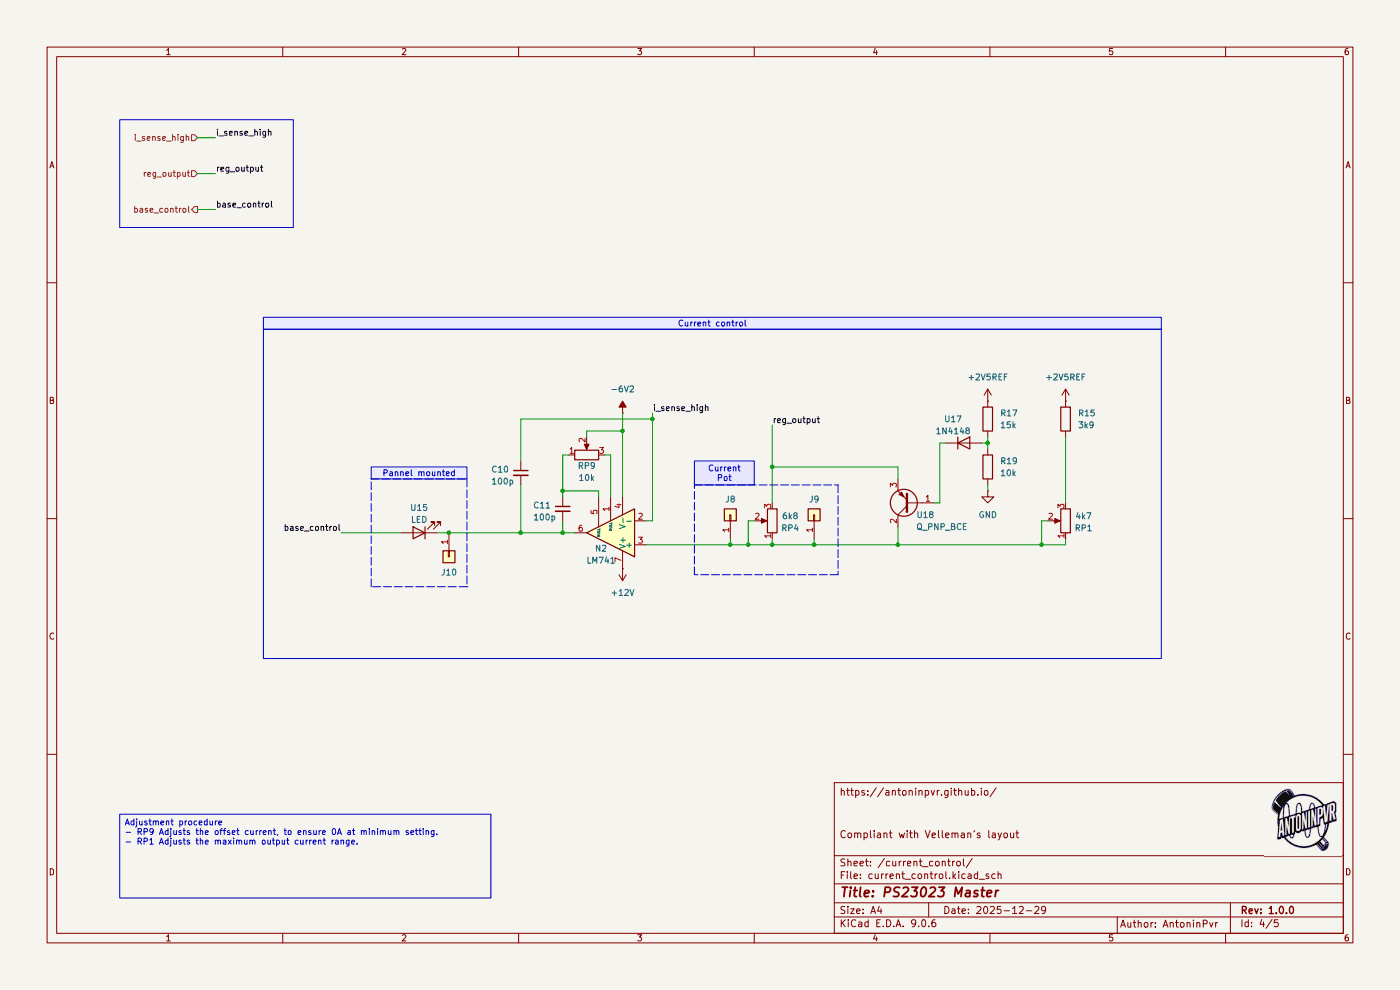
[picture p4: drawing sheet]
(kicad_sch
 (version 20250114)
 (generator "eeschema")
 (generator_version "9.0")
 (paper "A4")
 (title_block
  (title "PS23023 Master")
  (date "2025-12-29")
  (rev "1.0.0")
  (comment 1 "Compliant with Velleman’s layout")
  (comment 2 "Ref: AQF7.820.7120"))
 (lib_symbols
  (symbol "Amplifier_Operational:LM741"
   (pin_names
    (offset 0.127)) (exclude_from_sim no) (in_bom yes) (on_board yes)
   (property "Reference" "U" (at 0 6.35 0) (effects (font (size 1.27 1.27)) (justify left)))
   (property "Value" "LM741" (at 0 3.81 0) (effects (font (size 1.27 1.27)) (justify left)))
   (property "Footprint" "" (at 1.27 1.27 0) (effects (font (size 1.27 1.27)) (hide yes)))
   (property "Datasheet" "http://www.ti.com/lit/ds/symlink/lm741.pdf" (at 3.81 3.81 0) (effects (font (size 1.27 1.27)) (hide yes)))
   (property "Description" "Operational Amplifier, DIP-8/TO-99-8" (at 0 0 0) (effects (font (size 1.27 1.27)) (hide yes)))
   (symbol "LM741_0_1"
    (polyline (pts (xy -5.08 5.08) (xy 5.08 0) (xy -5.08 -5.08) (xy -5.08 5.08)) (stroke (width 0.254) (type default)) (fill (type background))))
   (symbol "LM741_1_1"
    (pin input line (at -7.62 2.54 0) (length 2.54) (name "+" (effects (font (size 1.27 1.27)))) (number "3" (effects (font (size 1.27 1.27)))))
    (pin input line (at -7.62 -2.54 0) (length 2.54) (name "-" (effects (font (size 1.27 1.27)))) (number "2" (effects (font (size 1.27 1.27)))))
    (pin power_in line (at -2.54 7.62 270) (length 3.81) (name "V+" (effects (font (size 1.27 1.27)))) (number "7" (effects (font (size 1.27 1.27)))))
    (pin power_in line (at -2.54 -7.62 90) (length 3.81) (name "V-" (effects (font (size 1.27 1.27)))) (number "4" (effects (font (size 1.27 1.27)))))
    (pin no_connect line (at 0 2.54 270) (length 2.54) (hide yes) (name "NC" (effects (font (size 1.27 1.27)))) (number "8" (effects (font (size 1.27 1.27)))))
    (pin input line (at 0 -7.62 90) (length 5.08) (name "NULL" (effects (font (size 0.508 0.508)))) (number "1" (effects (font (size 1.27 1.27)))))
    (pin input line (at 2.54 -7.62 90) (length 6.35) (name "NULL" (effects (font (size 0.508 0.508)))) (number "5" (effects (font (size 1.27 1.27)))))
    (pin output line (at 7.62 0 180) (length 2.54) (name "~" (effects (font (size 1.27 1.27)))) (number "6" (effects (font (size 1.27 1.27))))))
   (embedded_fonts no))
  (symbol "Connector_Generic:Conn_01x01"
   (pin_names
    (offset 1.016) (hide yes)) (exclude_from_sim no) (in_bom yes) (on_board yes)
   (property "Reference" "J" (at 0 2.54 0) (effects (font (size 1.27 1.27))))
   (property "Value" "Conn_01x01" (at 0 -2.54 0) (effects (font (size 1.27 1.27))))
   (property "Footprint" "" (at 0 0 0) (effects (font (size 1.27 1.27)) (hide yes)))
   (property "Datasheet" "~" (at 0 0 0) (effects (font (size 1.27 1.27)) (hide yes)))
   (property "Description" "Generic connector, single row, 01x01, script generated (kicad-library-utils/schlib/autogen/connector/)" (at 0 0 0) (effects (font (size 1.27 1.27)) (hide yes)))
   (symbol "Conn_01x01_1_1"
    (rectangle (start -1.27 1.27) (end 1.27 -1.27) (stroke (width 0.254) (type default)) (fill (type background)))
    (rectangle (start -1.27 0.127) (end 0 -0.127) (stroke (width 0.1524) (type default)) (fill (type none)))
    (pin passive line (at -5.08 0 0) (length 3.81) (name "Pin_1" (effects (font (size 1.27 1.27)))) (number "1" (effects (font (size 1.27 1.27))))))
   (embedded_fonts no))
  (symbol "Device:C_Small"
   (pin_numbers (hide yes))
   (pin_names
    (offset 0.254) (hide yes)) (exclude_from_sim no) (in_bom yes) (on_board yes)
   (property "Reference" "C" (at 0.254 1.778 0) (effects (font (size 1.27 1.27)) (justify left)))
   (property "Value" "C_Small" (at 0.254 -2.032 0) (effects (font (size 1.27 1.27)) (justify left)))
   (property "Footprint" "" (at 0 0 0) (effects (font (size 1.27 1.27)) (hide yes)))
   (property "Datasheet" "~" (at 0 0 0) (effects (font (size 1.27 1.27)) (hide yes)))
   (property "Description" "Unpolarized capacitor, small symbol" (at 0 0 0) (effects (font (size 1.27 1.27)) (hide yes)))
   (symbol "C_Small_0_1"
    (polyline (pts (xy -1.524 0.508) (xy 1.524 0.508)) (stroke (width 0.3048) (type default)) (fill (type none)))
    (polyline (pts (xy -1.524 -0.508) (xy 1.524 -0.508)) (stroke (width 0.3302) (type default)) (fill (type none))))
   (symbol "C_Small_1_1"
    (pin passive line (at 0 2.54 270) (length 2.032) (name "~" (effects (font (size 1.27 1.27)))) (number "1" (effects (font (size 1.27 1.27)))))
    (pin passive line (at 0 -2.54 90) (length 2.032) (name "~" (effects (font (size 1.27 1.27)))) (number "2" (effects (font (size 1.27 1.27))))))
   (embedded_fonts no))
  (symbol "Device:LED"
   (pin_numbers (hide yes))
   (pin_names
    (offset 1.016) (hide yes)) (exclude_from_sim no) (in_bom yes) (on_board yes)
   (property "Reference" "D" (at 0 2.54 0) (effects (font (size 1.27 1.27))))
   (property "Value" "LED" (at 0 -2.54 0) (effects (font (size 1.27 1.27))))
   (property "Footprint" "" (at 0 0 0) (effects (font (size 1.27 1.27)) (hide yes)))
   (property "Datasheet" "~" (at 0 0 0) (effects (font (size 1.27 1.27)) (hide yes)))
   (property "Description" "Light emitting diode" (at 0 0 0) (effects (font (size 1.27 1.27)) (hide yes)))
   (property "Sim.Pins" "1=K 2=A" (at 0 0 0) (effects (font (size 1.27 1.27)) (hide yes)))
   (symbol "LED_0_1"
    (polyline (pts (xy -3.048 -0.762) (xy -4.572 -2.286) (xy -3.81 -2.286) (xy -4.572 -2.286) (xy -4.572 -1.524)) (stroke (width 0) (type default)) (fill (type none)))
    (polyline (pts (xy -1.778 -0.762) (xy -3.302 -2.286) (xy -2.54 -2.286) (xy -3.302 -2.286) (xy -3.302 -1.524)) (stroke (width 0) (type default)) (fill (type none)))
    (polyline (pts (xy -1.27 0) (xy 1.27 0)) (stroke (width 0) (type default)) (fill (type none)))
    (polyline (pts (xy -1.27 -1.27) (xy -1.27 1.27)) (stroke (width 0.254) (type default)) (fill (type none)))
    (polyline (pts (xy 1.27 -1.27) (xy 1.27 1.27) (xy -1.27 0) (xy 1.27 -1.27)) (stroke (width 0.254) (type default)) (fill (type none))))
   (symbol "LED_1_1"
    (pin passive line (at -3.81 0 0) (length 2.54) (name "K" (effects (font (size 1.27 1.27)))) (number "1" (effects (font (size 1.27 1.27)))))
    (pin passive line (at 3.81 0 180) (length 2.54) (name "A" (effects (font (size 1.27 1.27)))) (number "2" (effects (font (size 1.27 1.27))))))
   (embedded_fonts no))
  (symbol "Device:R"
   (pin_numbers (hide yes))
   (pin_names
    (offset 0)) (exclude_from_sim no) (in_bom yes) (on_board yes)
   (property "Reference" "R" (at 2.032 0 90) (effects (font (size 1.27 1.27))))
   (property "Value" "R" (at 0 0 90) (effects (font (size 1.27 1.27))))
   (property "Footprint" "" (at -1.778 0 90) (effects (font (size 1.27 1.27)) (hide yes)))
   (property "Datasheet" "~" (at 0 0 0) (effects (font (size 1.27 1.27)) (hide yes)))
   (property "Description" "Resistor" (at 0 0 0) (effects (font (size 1.27 1.27)) (hide yes)))
   (symbol "R_0_1"
    (rectangle (start -1.016 -2.54) (end 1.016 2.54) (stroke (width 0.254) (type default)) (fill (type none))))
   (symbol "R_1_1"
    (pin passive line (at 0 3.81 270) (length 1.27) (name "~" (effects (font (size 1.27 1.27)))) (number "1" (effects (font (size 1.27 1.27)))))
    (pin passive line (at 0 -3.81 90) (length 1.27) (name "~" (effects (font (size 1.27 1.27)))) (number "2" (effects (font (size 1.27 1.27))))))
   (embedded_fonts no))
  (symbol "Device:R_Potentiometer"
   (pin_names
    (offset 1.016) (hide yes)) (exclude_from_sim no) (in_bom yes) (on_board yes)
   (property "Reference" "RV" (at -4.445 0 90) (effects (font (size 1.27 1.27))))
   (property "Value" "R_Potentiometer" (at -2.54 0 90) (effects (font (size 1.27 1.27))))
   (property "Footprint" "" (at 0 0 0) (effects (font (size 1.27 1.27)) (hide yes)))
   (property "Datasheet" "~" (at 0 0 0) (effects (font (size 1.27 1.27)) (hide yes)))
   (property "Description" "Potentiometer" (at 0 0 0) (effects (font (size 1.27 1.27)) (hide yes)))
   (symbol "R_Potentiometer_0_1"
    (rectangle (start 1.016 2.54) (end -1.016 -2.54) (stroke (width 0.254) (type default)) (fill (type none)))
    (polyline (pts (xy 1.143 0) (xy 2.286 0.508) (xy 2.286 -0.508) (xy 1.143 0)) (stroke (width 0) (type default)) (fill (type outline)))
    (polyline (pts (xy 2.54 0) (xy 1.524 0)) (stroke (width 0) (type default)) (fill (type none))))
   (symbol "R_Potentiometer_1_1"
    (pin passive line (at 0 3.81 270) (length 1.27) (name "1" (effects (font (size 1.27 1.27)))) (number "1" (effects (font (size 1.27 1.27)))))
    (pin passive line (at 0 -3.81 90) (length 1.27) (name "3" (effects (font (size 1.27 1.27)))) (number "3" (effects (font (size 1.27 1.27)))))
    (pin passive line (at 3.81 0 180) (length 1.27) (name "2" (effects (font (size 1.27 1.27)))) (number "2" (effects (font (size 1.27 1.27))))))
   (embedded_fonts no))
  (symbol "Diode:1N4148"
   (pin_numbers (hide yes))
   (pin_names (hide yes)) (exclude_from_sim no) (in_bom yes) (on_board yes)
   (property "Reference" "D" (at 0 2.54 0) (effects (font (size 1.27 1.27))))
   (property "Value" "1N4148" (at 0 -2.54 0) (effects (font (size 1.27 1.27))))
   (property "Footprint" "Diode_THT:D_DO-35_SOD27_P7.62mm_Horizontal" (at 0 0 0) (effects (font (size 1.27 1.27)) (hide yes)))
   (property "Datasheet" "https://assets.nexperia.com/documents/data-sheet/1N4148_1N4448.pdf" (at 0 0 0) (effects (font (size 1.27 1.27)) (hide yes)))
   (property "Description" "100V 0.15A standard switching diode, DO-35" (at 0 0 0) (effects (font (size 1.27 1.27)) (hide yes)))
   (property "Sim.Device" "D" (at 0 0 0) (effects (font (size 1.27 1.27)) (hide yes)))
   (property "Sim.Pins" "1=K 2=A" (at 0 0 0) (effects (font (size 1.27 1.27)) (hide yes)))
   (symbol "1N4148_0_1"
    (polyline (pts (xy -1.27 1.27) (xy -1.27 -1.27)) (stroke (width 0.254) (type default)) (fill (type none)))
    (polyline (pts (xy 1.27 1.27) (xy 1.27 -1.27) (xy -1.27 0) (xy 1.27 1.27)) (stroke (width 0.254) (type default)) (fill (type none)))
    (polyline (pts (xy 1.27 0) (xy -1.27 0)) (stroke (width 0) (type default)) (fill (type none))))
   (symbol "1N4148_1_1"
    (pin passive line (at -3.81 0 0) (length 2.54) (name "K" (effects (font (size 1.27 1.27)))) (number "1" (effects (font (size 1.27 1.27)))))
    (pin passive line (at 3.81 0 180) (length 2.54) (name "A" (effects (font (size 1.27 1.27)))) (number "2" (effects (font (size 1.27 1.27))))))
   (embedded_fonts no))
  (symbol "Transistor_BJT:Q_PNP_BCE"
   (pin_names
    (offset 0) (hide yes)) (exclude_from_sim no) (in_bom yes) (on_board yes)
   (property "Reference" "Q" (at 5.08 1.27 0) (effects (font (size 1.27 1.27)) (justify left)))
   (property "Value" "Q_PNP_BCE" (at 5.08 -1.27 0) (effects (font (size 1.27 1.27)) (justify left)))
   (property "Footprint" "" (at 5.08 2.54 0) (effects (font (size 1.27 1.27)) (hide yes)))
   (property "Datasheet" "~" (at 0 0 0) (effects (font (size 1.27 1.27)) (hide yes)))
   (property "Description" "PNP transistor, base/collector/emitter" (at 0 0 0) (effects (font (size 1.27 1.27)) (hide yes)))
   (symbol "Q_PNP_BCE_0_1"
    (polyline (pts (xy -2.54 0) (xy 0.635 0)) (stroke (width 0) (type default)) (fill (type none)))
    (polyline (pts (xy 0.635 1.905) (xy 0.635 -1.905)) (stroke (width 0.508) (type default)) (fill (type none)))
    (polyline (pts (xy 0.635 0.635) (xy 2.54 2.54)) (stroke (width 0) (type default)) (fill (type none)))
    (polyline (pts (xy 0.635 -0.635) (xy 2.54 -2.54)) (stroke (width 0) (type default)) (fill (type none)))
    (circle (center 1.27 0) (radius 2.8194) (stroke (width 0.254) (type default)) (fill (type none)))
    (polyline (pts (xy 2.286 -1.778) (xy 1.778 -2.286) (xy 1.27 -1.27) (xy 2.286 -1.778)) (stroke (width 0) (type default)) (fill (type outline))))
   (symbol "Q_PNP_BCE_1_1"
    (pin input line (at -5.08 0 0) (length 2.54) (name "B" (effects (font (size 1.27 1.27)))) (number "1" (effects (font (size 1.27 1.27)))))
    (pin passive line (at 2.54 5.08 270) (length 2.54) (name "C" (effects (font (size 1.27 1.27)))) (number "2" (effects (font (size 1.27 1.27)))))
    (pin passive line (at 2.54 -5.08 90) (length 2.54) (name "E" (effects (font (size 1.27 1.27)))) (number "3" (effects (font (size 1.27 1.27))))))
   (embedded_fonts no))
  (symbol "power:+12V"
   (power)
   (pin_numbers (hide yes))
   (pin_names
    (offset 0) (hide yes)) (exclude_from_sim no) (in_bom yes) (on_board yes)
   (property "Reference" "#PWR" (at 0 -3.81 0) (effects (font (size 1.27 1.27)) (hide yes)))
   (property "Value" "+12V" (at 0 3.556 0) (effects (font (size 1.27 1.27))))
   (property "Footprint" "" (at 0 0 0) (effects (font (size 1.27 1.27)) (hide yes)))
   (property "Datasheet" "" (at 0 0 0) (effects (font (size 1.27 1.27)) (hide yes)))
   (property "Description" "Power symbol creates a global label with name \"+12V\"" (at 0 0 0) (effects (font (size 1.27 1.27)) (hide yes)))
   (symbol "+12V_0_1"
    (polyline (pts (xy -0.762 1.27) (xy 0 2.54)) (stroke (width 0) (type default)) (fill (type none)))
    (polyline (pts (xy 0 2.54) (xy 0.762 1.27)) (stroke (width 0) (type default)) (fill (type none)))
    (polyline (pts (xy 0 0) (xy 0 2.54)) (stroke (width 0) (type default)) (fill (type none))))
   (symbol "+12V_1_1"
    (pin power_in line (at 0 0 90) (length 0) (name "~" (effects (font (size 1.27 1.27)))) (number "1" (effects (font (size 1.27 1.27))))))
   (embedded_fonts no))
  (symbol "power:+2V5"
   (power)
   (pin_numbers (hide yes))
   (pin_names
    (offset 0) (hide yes)) (exclude_from_sim no) (in_bom yes) (on_board yes)
   (property "Reference" "#PWR" (at 0 -3.81 0) (effects (font (size 1.27 1.27)) (hide yes)))
   (property "Value" "+2V5" (at 0 3.556 0) (effects (font (size 1.27 1.27))))
   (property "Footprint" "" (at 0 0 0) (effects (font (size 1.27 1.27)) (hide yes)))
   (property "Datasheet" "" (at 0 0 0) (effects (font (size 1.27 1.27)) (hide yes)))
   (property "Description" "Power symbol creates a global label with name \"+2V5\"" (at 0 0 0) (effects (font (size 1.27 1.27)) (hide yes)))
   (symbol "+2V5_0_1"
    (polyline (pts (xy -0.762 1.27) (xy 0 2.54)) (stroke (width 0) (type default)) (fill (type none)))
    (polyline (pts (xy 0 2.54) (xy 0.762 1.27)) (stroke (width 0) (type default)) (fill (type none)))
    (polyline (pts (xy 0 0) (xy 0 2.54)) (stroke (width 0) (type default)) (fill (type none))))
   (symbol "+2V5_1_1"
    (pin power_in line (at 0 0 90) (length 0) (name "~" (effects (font (size 1.27 1.27)))) (number "1" (effects (font (size 1.27 1.27))))))
   (embedded_fonts no))
  (symbol "power:-6V"
   (power)
   (pin_numbers (hide yes))
   (pin_names
    (offset 0) (hide yes)) (exclude_from_sim no) (in_bom yes) (on_board yes)
   (property "Reference" "#PWR" (at 0 -3.81 0) (effects (font (size 1.27 1.27)) (hide yes)))
   (property "Value" "-6V" (at 0 3.556 0) (effects (font (size 1.27 1.27))))
   (property "Footprint" "" (at 0 0 0) (effects (font (size 1.27 1.27)) (hide yes)))
   (property "Datasheet" "" (at 0 0 0) (effects (font (size 1.27 1.27)) (hide yes)))
   (property "Description" "Power symbol creates a global label with name \"-6V\"" (at 0 0 0) (effects (font (size 1.27 1.27)) (hide yes)))
   (symbol "-6V_0_0"
    (pin power_in line (at 0 0 90) (length 0) (name "~" (effects (font (size 1.27 1.27)))) (number "1" (effects (font (size 1.27 1.27))))))
   (symbol "-6V_0_1"
    (polyline (pts (xy 0 0) (xy 0 1.27) (xy 0.762 1.27) (xy 0 2.54) (xy -0.762 1.27) (xy 0 1.27)) (stroke (width 0) (type default)) (fill (type outline))))
   (embedded_fonts no))
  (symbol "power:GND"
   (power)
   (pin_numbers (hide yes))
   (pin_names
    (offset 0) (hide yes)) (exclude_from_sim no) (in_bom yes) (on_board yes)
   (property "Reference" "#PWR" (at 0 -6.35 0) (effects (font (size 1.27 1.27)) (hide yes)))
   (property "Value" "GND" (at 0 -3.81 0) (effects (font (size 1.27 1.27))))
   (property "Footprint" "" (at 0 0 0) (effects (font (size 1.27 1.27)) (hide yes)))
   (property "Datasheet" "" (at 0 0 0) (effects (font (size 1.27 1.27)) (hide yes)))
   (property "Description" "Power symbol creates a global label with name \"GND\" , ground" (at 0 0 0) (effects (font (size 1.27 1.27)) (hide yes)))
   (symbol "GND_0_1"
    (polyline (pts (xy 0 0) (xy 0 -1.27) (xy 1.27 -1.27) (xy 0 -2.54) (xy -1.27 -1.27) (xy 0 -1.27)) (stroke (width 0) (type default)) (fill (type none))))
   (symbol "GND_1_1"
    (pin power_in line (at 0 0 270) (length 0) (name "~" (effects (font (size 1.27 1.27)))) (number "1" (effects (font (size 1.27 1.27))))))
   (embedded_fonts no)))
 (rectangle
  (start 25.4 25.4)
  (end 62.23 48.26)
  (stroke (width 0) (type default))
  (fill (type none)))
 (rectangle
  (start 147.32 102.87)
  (end 177.8 121.92)
  (stroke (width 0) (type dash))
  (fill (type none)))
 (rectangle
  (start 55.88 69.85)
  (end 246.38 139.7)
  (stroke (width 0) (type default))
  (fill (type none)))
 (rectangle
  (start 78.74 101.6)
  (end 99.06 124.46)
  (stroke (width 0) (type dash))
  (fill (type none)))
 (text_box "Adjustment procedure\n- RP9 Adjusts the offset current, to ensure 0A at minimum setting.\n- RP1 Adjusts the maximum output current range."
  (exclude_from_sim no)
  (at 25.4 172.72 0)
  (size 78.74 17.78)
  (margins 0.9525 0.9525 0.9525 0.9525)
  (stroke (width 0) (type solid))
  (fill (type none))
  (effects (font (size 1.27 1.27)) (justify left top)))
 (text_box "Current Pot\n"
  (exclude_from_sim no)
  (at 147.32 97.79 0)
  (size 12.7 5.08)
  (margins 0.9525 0.9525 0.9525 0.9525)
  (stroke (width 0) (type solid))
  (fill (type color) (color 232 229 255 1))
  (effects (font (size 1.27 1.27))))
 (text_box "Pannel mounted"
  (exclude_from_sim no)
  (at 78.74 99.06 0)
  (size 20.32 2.54)
  (margins 0.9525 0.9525 0.9525 0.9525)
  (stroke (width 0) (type solid))
  (fill (type color) (color 235 237 255 1))
  (effects (font (size 1.27 1.27))))
 (text_box "Current control"
  (exclude_from_sim no)
  (at 55.88 67.31 0)
  (size 190.5 2.54)
  (margins 0.9525 0.9525 0.9525 0.9525)
  (stroke (width 0) (type solid))
  (fill (type color) (color 235 237 255 1))
  (effects (font (size 1.27 1.27))))
 (junction
  (at 95.25 113.03)
  (diameter 0)
  (color 0 0 0 0))
 (junction
  (at 163.83 115.57)
  (diameter 0)
  (color 0 0 0 0))
 (junction
  (at 209.55 93.98)
  (diameter 0)
  (color 0 0 0 0))
 (junction
  (at 119.38 104.14)
  (diameter 0)
  (color 0 0 0 0))
 (junction
  (at 220.98 115.57)
  (diameter 0)
  (color 0 0 0 0))
 (junction
  (at 158.75 115.57)
  (diameter 0)
  (color 0 0 0 0))
 (junction
  (at 154.94 115.57)
  (diameter 0)
  (color 0 0 0 0))
 (junction
  (at 138.43 88.9)
  (diameter 0)
  (color 0 0 0 0))
 (junction
  (at 163.83 99.06)
  (diameter 0)
  (color 0 0 0 0))
 (junction
  (at 172.72 115.57)
  (diameter 0)
  (color 0 0 0 0))
 (junction
  (at 190.5 115.57)
  (diameter 0)
  (color 0 0 0 0))
 (junction
  (at 110.49 113.03)
  (diameter 0)
  (color 0 0 0 0))
 (junction
  (at 119.38 113.03)
  (diameter 0)
  (color 0 0 0 0))
 (junction
  (at 132.08 91.44)
  (diameter 0)
  (color 0 0 0 0))
 (wire
  (pts (xy 172.72 115.57) (xy 163.83 115.57))
  (stroke (width 0) (type default)))
 (wire
  (pts (xy 209.55 92.71) (xy 209.55 93.98))
  (stroke (width 0) (type default)))
 (wire
  (pts (xy 138.43 110.49) (xy 137.16 110.49))
  (stroke (width 0) (type default)))
 (wire
  (pts (xy 110.49 102.87) (xy 110.49 113.03))
  (stroke (width 0) (type default)))
 (wire
  (pts (xy 138.43 87.63) (xy 138.43 88.9))
  (stroke (width 0) (type default)))
 (wire
  (pts (xy 132.08 87.63) (xy 132.08 91.44))
  (stroke (width 0) (type default)))
 (wire
  (pts (xy 137.16 115.57) (xy 154.94 115.57))
  (stroke (width 0) (type default)))
 (wire
  (pts (xy 226.06 115.57) (xy 220.98 115.57))
  (stroke (width 0) (type default)))
 (wire
  (pts (xy 41.91 36.83) (xy 45.72 36.83))
  (stroke (width 0) (type default)))
 (wire
  (pts (xy 226.06 92.71) (xy 226.06 106.68))
  (stroke (width 0) (type default)))
 (wire
  (pts (xy 72.39 113.03) (xy 85.09 113.03))
  (stroke (width 0) (type default)))
 (wire
  (pts (xy 190.5 111.76) (xy 190.5 115.57))
  (stroke (width 0) (type default)))
 (wire
  (pts (xy 95.25 113.03) (xy 110.49 113.03))
  (stroke (width 0) (type default)))
 (wire
  (pts (xy 160.02 110.49) (xy 158.75 110.49))
  (stroke (width 0) (type default)))
 (wire
  (pts (xy 128.27 96.52) (xy 129.54 96.52))
  (stroke (width 0) (type default)))
 (wire
  (pts (xy 154.94 114.3) (xy 154.94 115.57))
  (stroke (width 0) (type default)))
 (wire
  (pts (xy 154.94 115.57) (xy 158.75 115.57))
  (stroke (width 0) (type default)))
 (wire
  (pts (xy 226.06 114.3) (xy 226.06 115.57))
  (stroke (width 0) (type default)))
 (wire
  (pts (xy 190.5 99.06) (xy 163.83 99.06))
  (stroke (width 0) (type default)))
 (wire
  (pts (xy 163.83 99.06) (xy 163.83 106.68))
  (stroke (width 0) (type default)))
 (wire
  (pts (xy 199.39 93.98) (xy 199.39 106.68))
  (stroke (width 0) (type default)))
 (wire
  (pts (xy 119.38 96.52) (xy 119.38 104.14))
  (stroke (width 0) (type default)))
 (wire
  (pts (xy 158.75 110.49) (xy 158.75 115.57))
  (stroke (width 0) (type default)))
 (wire
  (pts (xy 119.38 104.14) (xy 127 104.14))
  (stroke (width 0) (type default)))
 (wire
  (pts (xy 209.55 102.87) (xy 209.55 104.14))
  (stroke (width 0) (type default)))
 (wire
  (pts (xy 127 105.41) (xy 127 104.14))
  (stroke (width 0) (type default)))
 (wire
  (pts (xy 220.98 110.49) (xy 220.98 115.57))
  (stroke (width 0) (type default)))
 (wire
  (pts (xy 110.49 113.03) (xy 119.38 113.03))
  (stroke (width 0) (type default)))
 (wire
  (pts (xy 208.28 93.98) (xy 209.55 93.98))
  (stroke (width 0) (type default)))
 (wire
  (pts (xy 110.49 88.9) (xy 138.43 88.9))
  (stroke (width 0) (type default)))
 (wire
  (pts (xy 41.91 29.21) (xy 45.72 29.21))
  (stroke (width 0) (type default)))
 (wire
  (pts (xy 110.49 97.79) (xy 110.49 88.9))
  (stroke (width 0) (type default)))
 (wire
  (pts (xy 220.98 115.57) (xy 190.5 115.57))
  (stroke (width 0) (type default)))
 (wire
  (pts (xy 129.54 96.52) (xy 129.54 105.41))
  (stroke (width 0) (type default)))
 (wire
  (pts (xy 132.08 91.44) (xy 132.08 105.41))
  (stroke (width 0) (type default)))
 (wire
  (pts (xy 121.92 113.03) (xy 119.38 113.03))
  (stroke (width 0) (type default)))
 (wire
  (pts (xy 200.66 93.98) (xy 199.39 93.98))
  (stroke (width 0) (type default)))
 (wire
  (pts (xy 163.83 115.57) (xy 163.83 114.3))
  (stroke (width 0) (type default)))
 (wire
  (pts (xy 190.5 115.57) (xy 172.72 115.57))
  (stroke (width 0) (type default)))
 (wire
  (pts (xy 222.25 110.49) (xy 220.98 110.49))
  (stroke (width 0) (type default)))
 (wire
  (pts (xy 120.65 96.52) (xy 119.38 96.52))
  (stroke (width 0) (type default)))
 (wire
  (pts (xy 119.38 104.14) (xy 119.38 105.41))
  (stroke (width 0) (type default)))
 (wire
  (pts (xy 41.91 44.45) (xy 45.72 44.45))
  (stroke (width 0) (type default)))
 (wire
  (pts (xy 172.72 114.3) (xy 172.72 115.57))
  (stroke (width 0) (type default)))
 (wire
  (pts (xy 158.75 115.57) (xy 163.83 115.57))
  (stroke (width 0) (type default)))
 (wire
  (pts (xy 209.55 93.98) (xy 209.55 95.25))
  (stroke (width 0) (type default)))
 (wire
  (pts (xy 124.46 91.44) (xy 132.08 91.44))
  (stroke (width 0) (type default)))
 (wire
  (pts (xy 138.43 88.9) (xy 138.43 110.49))
  (stroke (width 0) (type default)))
 (wire
  (pts (xy 124.46 92.71) (xy 124.46 91.44))
  (stroke (width 0) (type default)))
 (wire
  (pts (xy 92.71 113.03) (xy 95.25 113.03))
  (stroke (width 0) (type default)))
 (wire
  (pts (xy 199.39 106.68) (xy 198.12 106.68))
  (stroke (width 0) (type default)))
 (wire
  (pts (xy 163.83 90.17) (xy 163.83 99.06))
  (stroke (width 0) (type default)))
 (wire
  (pts (xy 119.38 113.03) (xy 119.38 110.49))
  (stroke (width 0) (type default)))
 (wire
  (pts (xy 190.5 99.06) (xy 190.5 101.6))
  (stroke (width 0) (type default)))
 (label "base_control"
  (at 45.72 44.45 0)
  (effects (font (size 1.27 1.27)) (justify left bottom)))
 (label "i_sense_high"
  (at 138.43 87.63 0)
  (effects (font (size 1.27 1.27)) (justify left bottom)))
 (label "i_sense_high"
  (at 45.72 29.21 0)
  (effects (font (size 1.27 1.27)) (justify left bottom)))
 (label "reg_output"
  (at 163.83 90.17 0)
  (effects (font (size 1.27 1.27)) (justify left bottom)))
 (label "reg_output"
  (at 45.72 36.83 0)
  (effects (font (size 1.27 1.27)) (justify left bottom)))
 (label "base_control"
  (at 72.39 113.03 180)
  (effects (font (size 1.27 1.27)) (justify right bottom)))
 (hierarchical_label "reg_output"
  (shape input)
  (at 41.91 36.83 180)
  (effects (font (size 1.27 1.27)) (justify right)))
 (hierarchical_label "base_control"
  (shape output)
  (at 41.91 44.45 180)
  (effects (font (size 1.27 1.27)) (justify right)))
 (hierarchical_label "i_sense_high"
  (shape input)
  (at 41.91 29.21 180)
  (effects (font (size 1.27 1.27)) (justify right)))
 (symbol
  (lib_id "power:-6V")
  (at 132.08 87.63 0)
  (unit 1)
  (exclude_from_sim no)
  (in_bom yes)
  (on_board yes)
  (dnp no)
  (fields_autoplaced yes)
  (property "Reference" "#PWR03" (at 132.08 91.44 0) (effects (font (size 1.27 1.27)) (hide yes)))
  (property "Value" "-6V2" (at 132.08 82.55 0) (effects (font (size 1.27 1.27))))
  (property "Footprint" "" (at 132.08 87.63 0) (effects (font (size 1.27 1.27)) (hide yes)))
  (property "Datasheet" "" (at 132.08 87.63 0) (effects (font (size 1.27 1.27)) (hide yes)))
  (property "Description" "Power symbol creates a global label with name \"-6V\"" (at 132.08 87.63 0) (effects (font (size 1.27 1.27)) (hide yes)))
  (pin "1"))
 (symbol
  (lib_id "power:GND")
  (at 209.55 104.14 0)
  (unit 1)
  (exclude_from_sim no)
  (in_bom yes)
  (on_board yes)
  (dnp no)
  (fields_autoplaced yes)
  (property "Reference" "#PWR08" (at 209.55 110.49 0) (effects (font (size 1.27 1.27)) (hide yes)))
  (property "Value" "GND" (at 209.55 109.22 0) (effects (font (size 1.27 1.27))))
  (property "Footprint" "" (at 209.55 104.14 0) (effects (font (size 1.27 1.27)) (hide yes)))
  (property "Datasheet" "" (at 209.55 104.14 0) (effects (font (size 1.27 1.27)) (hide yes)))
  (property "Description" "Power symbol creates a global label with name \"GND\" , ground" (at 209.55 104.14 0) (effects (font (size 1.27 1.27)) (hide yes)))
  (pin "1"))
 (symbol
  (lib_id "power:+2V5")
  (at 209.55 85.09 0)
  (unit 1)
  (exclude_from_sim no)
  (in_bom yes)
  (on_board yes)
  (dnp no)
  (fields_autoplaced yes)
  (property "Reference" "#PWR0101" (at 209.55 88.9 0) (effects (font (size 1.27 1.27)) (hide yes)))
  (property "Value" "+2V5REF" (at 209.55 80.01 0) (effects (font (size 1.27 1.27))))
  (property "Footprint" "" (at 209.55 85.09 0) (effects (font (size 1.27 1.27)) (hide yes)))
  (property "Datasheet" "" (at 209.55 85.09 0) (effects (font (size 1.27 1.27)) (hide yes)))
  (property "Description" "Power symbol creates a global label with name \"+2V5\"" (at 209.55 85.09 0) (effects (font (size 1.27 1.27)) (hide yes)))
  (pin "1"))
 (symbol
  (lib_id "Device:R")
  (at 226.06 88.9 180)
  (unit 1)
  (exclude_from_sim no)
  (in_bom yes)
  (on_board yes)
  (dnp no)
  (fields_autoplaced yes)
  (property "Reference" "R15" (at 228.6 87.6299 0) (effects (font (size 1.27 1.27)) (justify right)))
  (property "Value" "3k9" (at 228.6 90.1699 0) (effects (font (size 1.27 1.27)) (justify right)))
  (property "Footprint" "" (at 227.838 88.9 90) (effects (font (size 1.27 1.27)) (hide yes)))
  (property "Datasheet" "~" (at 226.06 88.9 0) (effects (font (size 1.27 1.27)) (hide yes)))
  (property "Description" "Resistor" (at 226.06 88.9 0) (effects (font (size 1.27 1.27)) (hide yes)))
  (pin "1")
  (pin "2"))
 (symbol
  (lib_id "Device:R_Potentiometer")
  (at 163.83 110.49 180)
  (unit 1)
  (exclude_from_sim no)
  (in_bom yes)
  (on_board yes)
  (dnp no)
  (property "Reference" "RP4" (at 167.64 112.014 0) (effects (font (size 1.27 1.27))))
  (property "Value" "6k8" (at 167.64 109.474 0) (effects (font (size 1.27 1.27))))
  (property "Footprint" "" (at 163.83 110.49 0) (effects (font (size 1.27 1.27)) (hide yes)))
  (property "Datasheet" "~" (at 163.83 110.49 0) (effects (font (size 1.27 1.27)) (hide yes)))
  (property "Description" "Potentiometer" (at 163.83 110.49 0) (effects (font (size 1.27 1.27)) (hide yes)))
  (pin "2")
  (pin "1")
  (pin "3"))
 (symbol
  (lib_id "Device:R_Potentiometer")
  (at 124.46 96.52 90)
  (unit 1)
  (exclude_from_sim no)
  (in_bom yes)
  (on_board yes)
  (dnp no)
  (property "Reference" "RP9" (at 124.46 98.806 90) (effects (font (size 1.27 1.27))))
  (property "Value" "10k" (at 124.46 101.346 90) (effects (font (size 1.27 1.27))))
  (property "Footprint" "" (at 124.46 96.52 0) (effects (font (size 1.27 1.27)) (hide yes)))
  (property "Datasheet" "~" (at 124.46 96.52 0) (effects (font (size 1.27 1.27)) (hide yes)))
  (property "Description" "Potentiometer" (at 124.46 96.52 0) (effects (font (size 1.27 1.27)) (hide yes)))
  (pin "2")
  (pin "1")
  (pin "3"))
 (symbol
  (lib_id "Diode:1N4148")
  (at 204.47 93.98 0)
  (unit 1)
  (exclude_from_sim no)
  (in_bom yes)
  (on_board yes)
  (dnp no)
  (property "Reference" "U17" (at 202.184 88.9 0) (effects (font (size 1.27 1.27))))
  (property "Value" "1N4148" (at 202.184 91.44 0) (effects (font (size 1.27 1.27))))
  (property "Footprint" "Diode_THT:D_DO-35_SOD27_P7.62mm_Horizontal" (at 204.47 93.98 0) (effects (font (size 1.27 1.27)) (hide yes)))
  (property "Datasheet" "https://assets.nexperia.com/documents/data-sheet/1N4148_1N4448.pdf" (at 204.47 93.98 0) (effects (font (size 1.27 1.27)) (hide yes)))
  (property "Description" "100V 0.15A standard switching diode, DO-35" (at 204.47 93.98 0) (effects (font (size 1.27 1.27)) (hide yes)))
  (property "Sim.Device" "D" (at 204.47 93.98 0) (effects (font (size 1.27 1.27)) (hide yes)))
  (property "Sim.Pins" "1=K 2=A" (at 204.47 93.98 0) (effects (font (size 1.27 1.27)) (hide yes)))
  (pin "2")
  (pin "1"))
 (symbol
  (lib_id "power:+12V")
  (at 132.08 120.65 180)
  (unit 1)
  (exclude_from_sim no)
  (in_bom yes)
  (on_board yes)
  (dnp no)
  (fields_autoplaced yes)
  (property "Reference" "#PWR06" (at 132.08 116.84 0) (effects (font (size 1.27 1.27)) (hide yes)))
  (property "Value" "+12V" (at 132.08 125.73 0) (effects (font (size 1.27 1.27))))
  (property "Footprint" "" (at 132.08 120.65 0) (effects (font (size 1.27 1.27)) (hide yes)))
  (property "Datasheet" "" (at 132.08 120.65 0) (effects (font (size 1.27 1.27)) (hide yes)))
  (property "Description" "Power symbol creates a global label with name \"+12V\"" (at 132.08 120.65 0) (effects (font (size 1.27 1.27)) (hide yes)))
  (pin "1"))
 (symbol
  (lib_id "Device:LED")
  (at 88.9 113.03 180)
  (unit 1)
  (exclude_from_sim no)
  (in_bom yes)
  (on_board yes)
  (dnp no)
  (property "Reference" "U15" (at 88.9 107.696 0) (effects (font (size 1.27 1.27))))
  (property "Value" "LED" (at 88.9 110.236 0) (effects (font (size 1.27 1.27))))
  (property "Footprint" "" (at 88.9 113.03 0) (effects (font (size 1.27 1.27)) (hide yes)))
  (property "Datasheet" "~" (at 88.9 113.03 0) (effects (font (size 1.27 1.27)) (hide yes)))
  (property "Description" "Light emitting diode" (at 88.9 113.03 0) (effects (font (size 1.27 1.27)) (hide yes)))
  (property "Sim.Pins" "1=K 2=A" (at 88.9 113.03 0) (effects (font (size 1.27 1.27)) (hide yes)))
  (pin "2")
  (pin "1"))
 (symbol
  (lib_id "Device:C_Small")
  (at 110.49 100.33 0)
  (unit 1)
  (exclude_from_sim no)
  (in_bom yes)
  (on_board yes)
  (dnp no)
  (property "Reference" "C10" (at 104.14 99.568 0) (effects (font (size 1.27 1.27)) (justify left)))
  (property "Value" "100p" (at 104.14 102.108 0) (effects (font (size 1.27 1.27)) (justify left)))
  (property "Footprint" "" (at 110.49 100.33 0) (effects (font (size 1.27 1.27)) (hide yes)))
  (property "Datasheet" "~" (at 110.49 100.33 0) (effects (font (size 1.27 1.27)) (hide yes)))
  (property "Description" "Unpolarized capacitor, small symbol" (at 110.49 100.33 0) (effects (font (size 1.27 1.27)) (hide yes)))
  (pin "2")
  (pin "1"))
 (symbol
  (lib_id "Device:R")
  (at 209.55 88.9 180)
  (unit 1)
  (exclude_from_sim no)
  (in_bom yes)
  (on_board yes)
  (dnp no)
  (fields_autoplaced yes)
  (property "Reference" "R17" (at 212.09 87.6299 0) (effects (font (size 1.27 1.27)) (justify right)))
  (property "Value" "15k" (at 212.09 90.1699 0) (effects (font (size 1.27 1.27)) (justify right)))
  (property "Footprint" "" (at 211.328 88.9 90) (effects (font (size 1.27 1.27)) (hide yes)))
  (property "Datasheet" "~" (at 209.55 88.9 0) (effects (font (size 1.27 1.27)) (hide yes)))
  (property "Description" "Resistor" (at 209.55 88.9 0) (effects (font (size 1.27 1.27)) (hide yes)))
  (pin "1")
  (pin "2"))
 (symbol
  (lib_id "power:+2V5")
  (at 226.06 85.09 0)
  (unit 1)
  (exclude_from_sim no)
  (in_bom yes)
  (on_board yes)
  (dnp no)
  (fields_autoplaced yes)
  (property "Reference" "#PWR09" (at 226.06 88.9 0) (effects (font (size 1.27 1.27)) (hide yes)))
  (property "Value" "+2V5REF" (at 226.06 80.01 0) (effects (font (size 1.27 1.27))))
  (property "Footprint" "" (at 226.06 85.09 0) (effects (font (size 1.27 1.27)) (hide yes)))
  (property "Datasheet" "" (at 226.06 85.09 0) (effects (font (size 1.27 1.27)) (hide yes)))
  (property "Description" "Power symbol creates a global label with name \"+2V5\"" (at 226.06 85.09 0) (effects (font (size 1.27 1.27)) (hide yes)))
  (pin "1"))
 (symbol
  (lib_id "Device:R")
  (at 209.55 99.06 180)
  (unit 1)
  (exclude_from_sim no)
  (in_bom yes)
  (on_board yes)
  (dnp no)
  (fields_autoplaced yes)
  (property "Reference" "R19" (at 212.09 97.7899 0) (effects (font (size 1.27 1.27)) (justify right)))
  (property "Value" "10k" (at 212.09 100.3299 0) (effects (font (size 1.27 1.27)) (justify right)))
  (property "Footprint" "" (at 211.328 99.06 90) (effects (font (size 1.27 1.27)) (hide yes)))
  (property "Datasheet" "~" (at 209.55 99.06 0) (effects (font (size 1.27 1.27)) (hide yes)))
  (property "Description" "Resistor" (at 209.55 99.06 0) (effects (font (size 1.27 1.27)) (hide yes)))
  (pin "1")
  (pin "2"))
 (symbol
  (lib_id "Device:R_Potentiometer")
  (at 226.06 110.49 180)
  (unit 1)
  (exclude_from_sim no)
  (in_bom yes)
  (on_board yes)
  (dnp no)
  (property "Reference" "RP1" (at 229.87 112.014 0) (effects (font (size 1.27 1.27))))
  (property "Value" "4k7" (at 229.87 109.474 0) (effects (font (size 1.27 1.27))))
  (property "Footprint" "" (at 226.06 110.49 0) (effects (font (size 1.27 1.27)) (hide yes)))
  (property "Datasheet" "~" (at 226.06 110.49 0) (effects (font (size 1.27 1.27)) (hide yes)))
  (property "Description" "Potentiometer" (at 226.06 110.49 0) (effects (font (size 1.27 1.27)) (hide yes)))
  (pin "2")
  (pin "1")
  (pin "3"))
 (symbol
  (lib_id "Connector_Generic:Conn_01x01")
  (at 154.94 109.22 90)
  (unit 1)
  (exclude_from_sim no)
  (in_bom yes)
  (on_board yes)
  (dnp no)
  (property "Reference" "J8" (at 154.94 105.918 90) (effects (font (size 1.27 1.27))))
  (property "Value" "Conn_01x01" (at 158.75 109.22 0) (effects (font (size 1.27 1.27)) (hide yes)))
  (property "Footprint" "" (at 154.94 109.22 0) (effects (font (size 1.27 1.27)) (hide yes)))
  (property "Datasheet" "~" (at 154.94 109.22 0) (effects (font (size 1.27 1.27)) (hide yes)))
  (property "Description" "Generic connector, single row, 01x01, script generated (kicad-library-utils/schlib/autogen/connector/)" (at 154.94 109.22 0) (effects (font (size 1.27 1.27)) (hide yes)))
  (pin "1"))
 (symbol
  (lib_id "Connector_Generic:Conn_01x01")
  (at 95.25 118.11 270)
  (unit 1)
  (exclude_from_sim no)
  (in_bom yes)
  (on_board yes)
  (dnp no)
  (property "Reference" "J10" (at 95.25 121.412 90) (effects (font (size 1.27 1.27))))
  (property "Value" "Conn_01x01" (at 91.44 118.11 0) (effects (font (size 1.27 1.27)) (hide yes)))
  (property "Footprint" "" (at 95.25 118.11 0) (effects (font (size 1.27 1.27)) (hide yes)))
  (property "Datasheet" "~" (at 95.25 118.11 0) (effects (font (size 1.27 1.27)) (hide yes)))
  (property "Description" "Generic connector, single row, 01x01, script generated (kicad-library-utils/schlib/autogen/connector/)" (at 95.25 118.11 0) (effects (font (size 1.27 1.27)) (hide yes)))
  (pin "1"))
 (symbol
  (lib_id "Amplifier_Operational:LM741")
  (at 129.54 113.03 180)
  (unit 1)
  (exclude_from_sim no)
  (in_bom yes)
  (on_board yes)
  (dnp no)
  (property "Reference" "N2" (at 127.508 116.332 0) (effects (font (size 1.27 1.27))))
  (property "Value" "LM741" (at 127.508 118.872 0) (effects (font (size 1.27 1.27))))
  (property "Footprint" "" (at 128.27 114.3 0) (effects (font (size 1.27 1.27)) (hide yes)))
  (property "Datasheet" "http://www.ti.com/lit/ds/symlink/lm741.pdf" (at 125.73 116.84 0) (effects (font (size 1.27 1.27)) (hide yes)))
  (property "Description" "Operational Amplifier, DIP-8/TO-99-8" (at 129.54 113.03 0) (effects (font (size 1.27 1.27)) (hide yes)))
  (pin "3")
  (pin "8")
  (pin "7")
  (pin "6")
  (pin "2")
  (pin "4")
  (pin "5")
  (pin "1"))
 (symbol
  (lib_id "Device:C_Small")
  (at 119.38 107.95 0)
  (unit 1)
  (exclude_from_sim no)
  (in_bom yes)
  (on_board yes)
  (dnp no)
  (property "Reference" "C11" (at 113.03 107.188 0) (effects (font (size 1.27 1.27)) (justify left)))
  (property "Value" "100p" (at 113.03 109.728 0) (effects (font (size 1.27 1.27)) (justify left)))
  (property "Footprint" "" (at 119.38 107.95 0) (effects (font (size 1.27 1.27)) (hide yes)))
  (property "Datasheet" "~" (at 119.38 107.95 0) (effects (font (size 1.27 1.27)) (hide yes)))
  (property "Description" "Unpolarized capacitor, small symbol" (at 119.38 107.95 0) (effects (font (size 1.27 1.27)) (hide yes)))
  (pin "2")
  (pin "1"))
 (symbol
  (lib_id "Transistor_BJT:Q_PNP_BCE")
  (at 193.04 106.68 180)
  (unit 1)
  (exclude_from_sim no)
  (in_bom yes)
  (on_board yes)
  (dnp no)
  (property "Reference" "U18" (at 194.31 109.22 0) (effects (font (size 1.27 1.27)) (justify right)))
  (property "Value" "Q_PNP_BCE" (at 194.31 111.76 0) (effects (font (size 1.27 1.27)) (justify right)))
  (property "Footprint" "" (at 187.96 109.22 0) (effects (font (size 1.27 1.27)) (hide yes)))
  (property "Datasheet" "~" (at 193.04 106.68 0) (effects (font (size 1.27 1.27)) (hide yes)))
  (property "Description" "PNP transistor, base/collector/emitter" (at 193.04 106.68 0) (effects (font (size 1.27 1.27)) (hide yes)))
  (pin "1")
  (pin "2")
  (pin "3"))
 (symbol
  (lib_id "Connector_Generic:Conn_01x01")
  (at 172.72 109.22 90)
  (unit 1)
  (exclude_from_sim no)
  (in_bom yes)
  (on_board yes)
  (dnp no)
  (property "Reference" "J9" (at 172.72 105.918 90) (effects (font (size 1.27 1.27))))
  (property "Value" "Conn_01x01" (at 176.53 109.22 0) (effects (font (size 1.27 1.27)) (hide yes)))
  (property "Footprint" "" (at 172.72 109.22 0) (effects (font (size 1.27 1.27)) (hide yes)))
  (property "Datasheet" "~" (at 172.72 109.22 0) (effects (font (size 1.27 1.27)) (hide yes)))
  (property "Description" "Generic connector, single row, 01x01, script generated (kicad-library-utils/schlib/autogen/connector/)" (at 172.72 109.22 0) (effects (font (size 1.27 1.27)) (hide yes)))
  (pin "1")))
